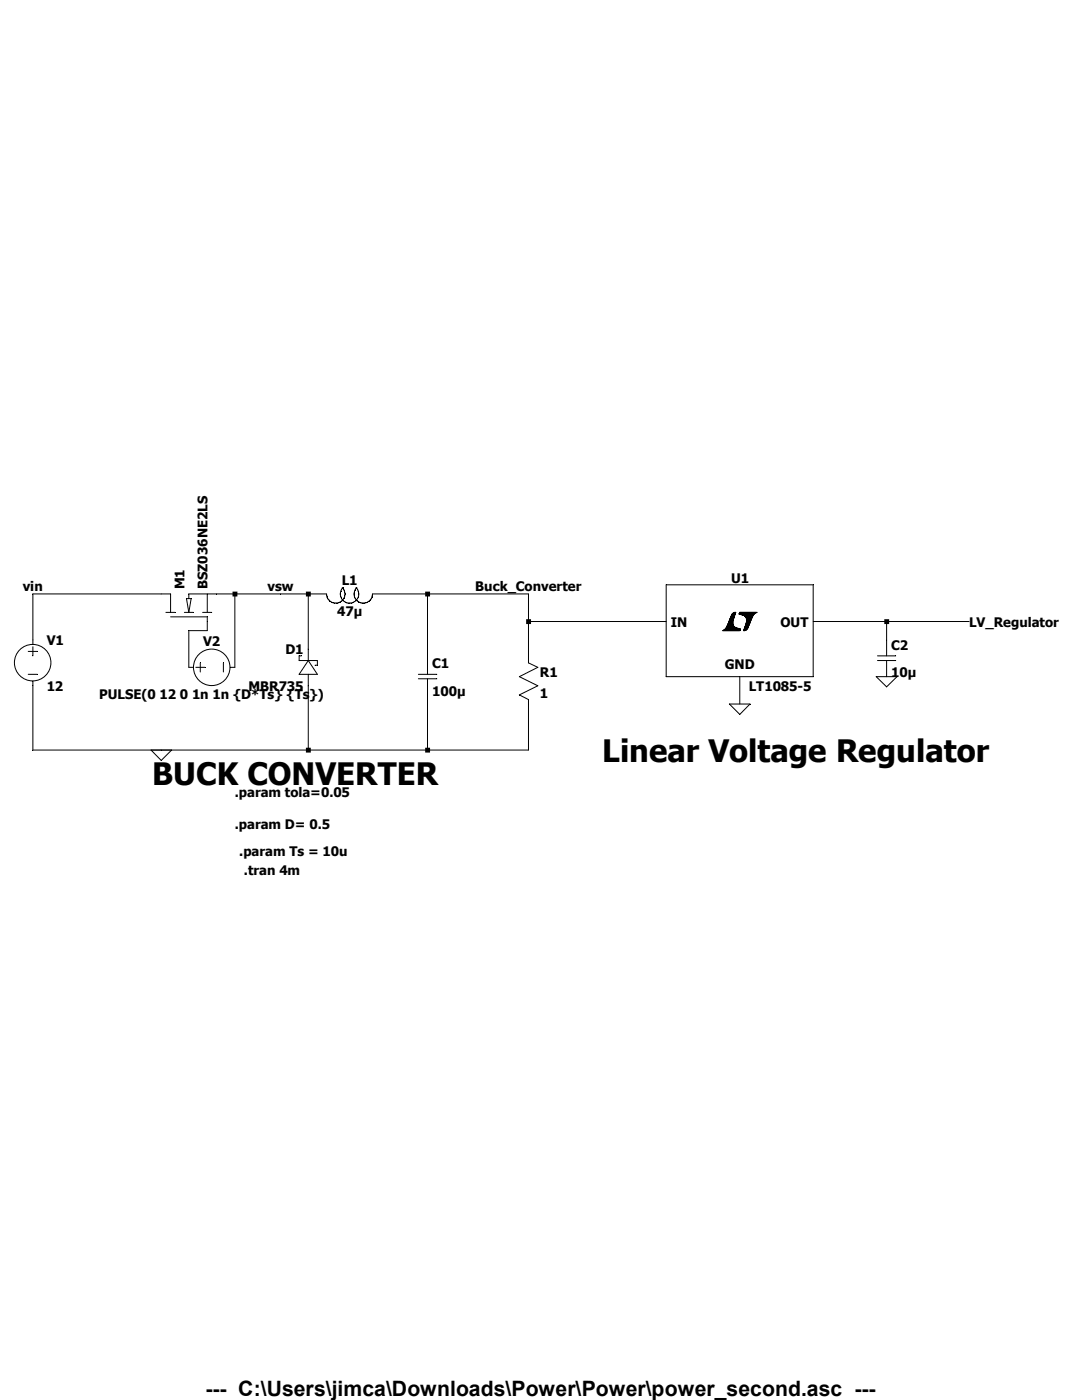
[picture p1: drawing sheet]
<svg xmlns="http://www.w3.org/2000/svg" width="216mm" height="279mm" viewBox="0 0 216 279" stroke-linecap="round" stroke-linejoin="round" font-family="sans-serif">
<g fill="none" stroke="#000" stroke-width=".2">
<path d="M32.2 118.5h1.8v3.7M37.2 119.5h.9l-.4 2.7zM41.4 118.5v3.7M43.2 118.5h-5.5v1M68.3 117.3a1.83 1.83 0 0 1-.6 3 1.83 1.83 0 0 1-2.5-1.8M68.5 117.3a1.82 1.82 0 0 0 0 2.5 1.82 1.82 0 0 0 2.5 0 1.82 1.82 0 0 0 0-2.5M71.2 117.3a1.83 1.83 0 0 0 .6 3 1.83 1.83 0 0 0 2.5-1.8M5.6 130h1.9M5.6 134.6h1.9M6.6 127.7v.9M6.6 129.1v1.8M6.6 135.9v1"/>
<path d="M33.1 122.2h1.8M34 123.1h7.4v.9M36.8 122.2h1.8M37.7 133.2h.9M39.1 133.2h1.8M40 132.3v1.8M40.4 122.2h1.8M44.6 132.3v1.8M45.9 133.2h1M60.1 130.9h-.4v.9h3.6v1h-.4M61.5 131.8l1.8 2.8h-3.6zM61.5 129.5v2.3"/>
<path d="M61.5 134.6v2.3M83.5 134.6h3.7M83.5 135.5h3.7M85.3 131.4v3.2M85.3 135.5v3.2M105.5 131.4v.9l1.8 .9-3.7 1.8 3.7 1.9-3.7 1.8 1.9 .9v.9"/>
<circle cx="6.5" cy="132.2" r="3.6"/>
<circle cx="42.2" cy="133.2" r="3.6"/>
</g>
<path d="M132.9 116.7h29.4v18.3h-29.4z" fill="#fff"/>
<g fill="none" stroke="#000" stroke-width=".2">
<path d="M32.2 118.5h-25.6v9.2M43.2 118.5h22M46.9 118.5v14.7M61.5 118.5v11M74.3 118.5h31.2v12.9M85.3 118.5v12.9M132.9 116.7h29.4v18.3h-29.4zM6.6 136.9v12.8h98.9v-9.2M41.4 124v1.9h-3.7v7.3M61.5 136.9v12.8M85.3 138.7v11M105.5 124h27.4"/>
<path d="M144.1 125.9h3.5M144.3 125.8h3.3M144.4 125.8h3.2M144.4 125.7h3.3M144.6 125.6h3.1M144.7 125.6h3M144.7 125.5h3M144.8 125.4h2.6M144.8 125.5h2.8M144.9 125.3h2.1M144.9 125.3h2M144.9 125.2h1.8"/>
<path d="M144.9 125.3h1.9M145 125.1h1.5M145 125.1h1.6M145.1 125h1.3M145.1 125h1.4M145.1 124.8h1.2M145.1 124.9h1.3M145.2 124.8h1.1M145.2 124.7h1.1M145.2 124.6h1.1M145.2 124.5h1M145.3 124.5h.9"/>
<path d="M145.3 124.4h.9M145.4 124.3h.8M145.4 124.2h.8M145.4 124.1h.8M145.5 124h.7M145.5 124.1h.7M145.5 123.9h.8M145.5 123.8h.8M145.6 123.7h.7M145.6 123.6h.7M145.7 123.5h.7M145.7 123.5h.6"/>
<path d="M145.7 123.4h.7M145.8 123.3h.6M145.8 123.1h.7M145.9 123h.6M145.9 123h.7M145.9 122.9h.7M146 122.8h.6M146 122.9h.6M146 122.7h.6M146.1 122.6h.6M146.1 122.5h.6M146.2 122.5h.5"/>
<path d="M146.2 122.4h.5M146.3 123.7l-.8 .1M146.4 122.3h.4M146.5 122.3h.3M146.5 123.2h-.7M146.6 122.2h.2M146.7 122.6h-.7M146.8 122.3l-.5 .1M147.5 122.5h3.1M147.5 122.6h3M147.5 122.5h3M147.5 122.4h3.1"/>
<path d="M147.6 122.3h3.2M147.6 122.3h3.3M147.6 122.2h3.5M147.6 122.6h2.9M147.6 135v5.5M147.9 122.7h2.5M148.2 122.7h2.1M148.3 122.8h2M148.4 125.9h.2M148.4 125.8h.4M148.4 125.8h.3M148.4 122.8h1.9"/>
<path d="M148.5 125.6h.5M148.5 125.5h.6M148.5 125.6h.6M148.5 122.9h1.7M148.6 125.3h.6M148.6 125.2h.7M148.6 123h1.6M148.7 125.1h.7M148.7 125.1h.6M148.7 123h1.5M148.7 125h.7M148.7 124.9h.7"/>
<path d="M148.8 123.1h1.3M148.8 123.1h1.4M148.8 124.8h.6M148.8 124.7h.7M148.8 124.6h.7M148.8 123.2h1.3M148.8 124.5h.8M148.9 123.3h1.1M148.9 124.4h.7M148.9 124.5h.7M148.9 123.4h1.1M148.9 124.2h.8"/>
<path d="M148.9 124.2h.7M149 125.7h-.6M149 123.6h.9M149 123.5h.9M149 123.7h.9M149 124.1h.7M149 124.2h.7M149 124h.8M149 123.9h.8M149 123.8h.8M149.2 125.4h-.7M149.3 125.1l-.7 .1"/>
<path d="M149.4 124.8l-.7 .1M149.6 124.3h-.7M149.9 123.7l-.9 .1M150.8 122.3l-3.3 .1M162.3 124h31.1M174.8 135h4.2l-2.1 2.1zM175.1 130.9h3.6M175.1 131.8h3.6M176.9 124v6.9M176.9 131.8v3.2M30.1 149.7l2.1 2.1 2-2.1M145.5 140.5h4.1l-2 2.1z"/>
</g>
<g fill="#000">
<path d="M84.8 149.2h1v1h-1zM105 123.6h1v.9h-1zM176.4 123.6h1v.9h-1z" fill-rule="evenodd"/>
<path d="M46.4 118.1h1v.9h-1zM61 118.1h1v.9h-1zM61 149.2h1v1h-1zM84.8 118.1h1v.9h-1z" fill-rule="evenodd"/>
</g>
<g font-size="6.2">
<text x="120.1" y="152.1">Linear Voltage Regulator</text>
<text x="30.4" y="156.7">BUCK CONVERTER</text>
</g>
<text font-size="4.2" x="41" y="278.7">--- C:\Users\jimca\Downloads\Power\Power\power_second.asc ---</text>
<g font-size="2.6">
<text x="4.5" y="118">vin</text>
<text x="36.8" y="117.6" transform="rotate(-90 36.8 117.6)">M1</text>
<text x="41.4" y="117.6" transform="rotate(-90 41.4 117.6)">BSZ036NE2LS</text>
<text x="53.4" y="118">vsw</text>
<text x="68.2" y="116.7">L1</text>
<text x="94.8" y="118">Buck_Converter</text>
<text x="145.9" y="116.3">U1</text>
<text x="67.3" y="123">47µ</text>
<text x="133.9" y="125.1">IN</text>
<text x="155.7" y="125.1">OUT</text>
<text x="193.4" y="125.1">LV_Regulator</text>
<text x="9.3" y="128.8">V1</text>
<text x="40.5" y="129">V2</text>
<text x="56.9" y="130.6">D1</text>
<text x="177.8" y="129.7">C2</text>
<text x="9.3" y="137.9">12</text>
<text x="49.6" y="137.9">MBR735</text>
<text x="86.2" y="133.3">C1</text>
<text x="107.7" y="135.2">R1</text>
<text x="144.6" y="133.6">GND</text>
<text x="149.4" y="137.9">LT1085-5</text>
<text x="177.8" y="135.2">10µ</text>
<text x="19.8" y="139.5">PULSE(0 12 0 1n 1n {D*Ts} {Ts})</text>
<text x="86.2" y="138.9">100µ</text>
<text x="107.7" y="139.3">1</text>
<text x="46.9" y="159">.param tola=0.05</text>
<text x="46.9" y="165.4">.param D= 0.5</text>
<text x="47.8" y="170.9">.param Ts = 10u</text>
<text x="48.7" y="174.5">.tran 4m</text>
</g>
</svg>
